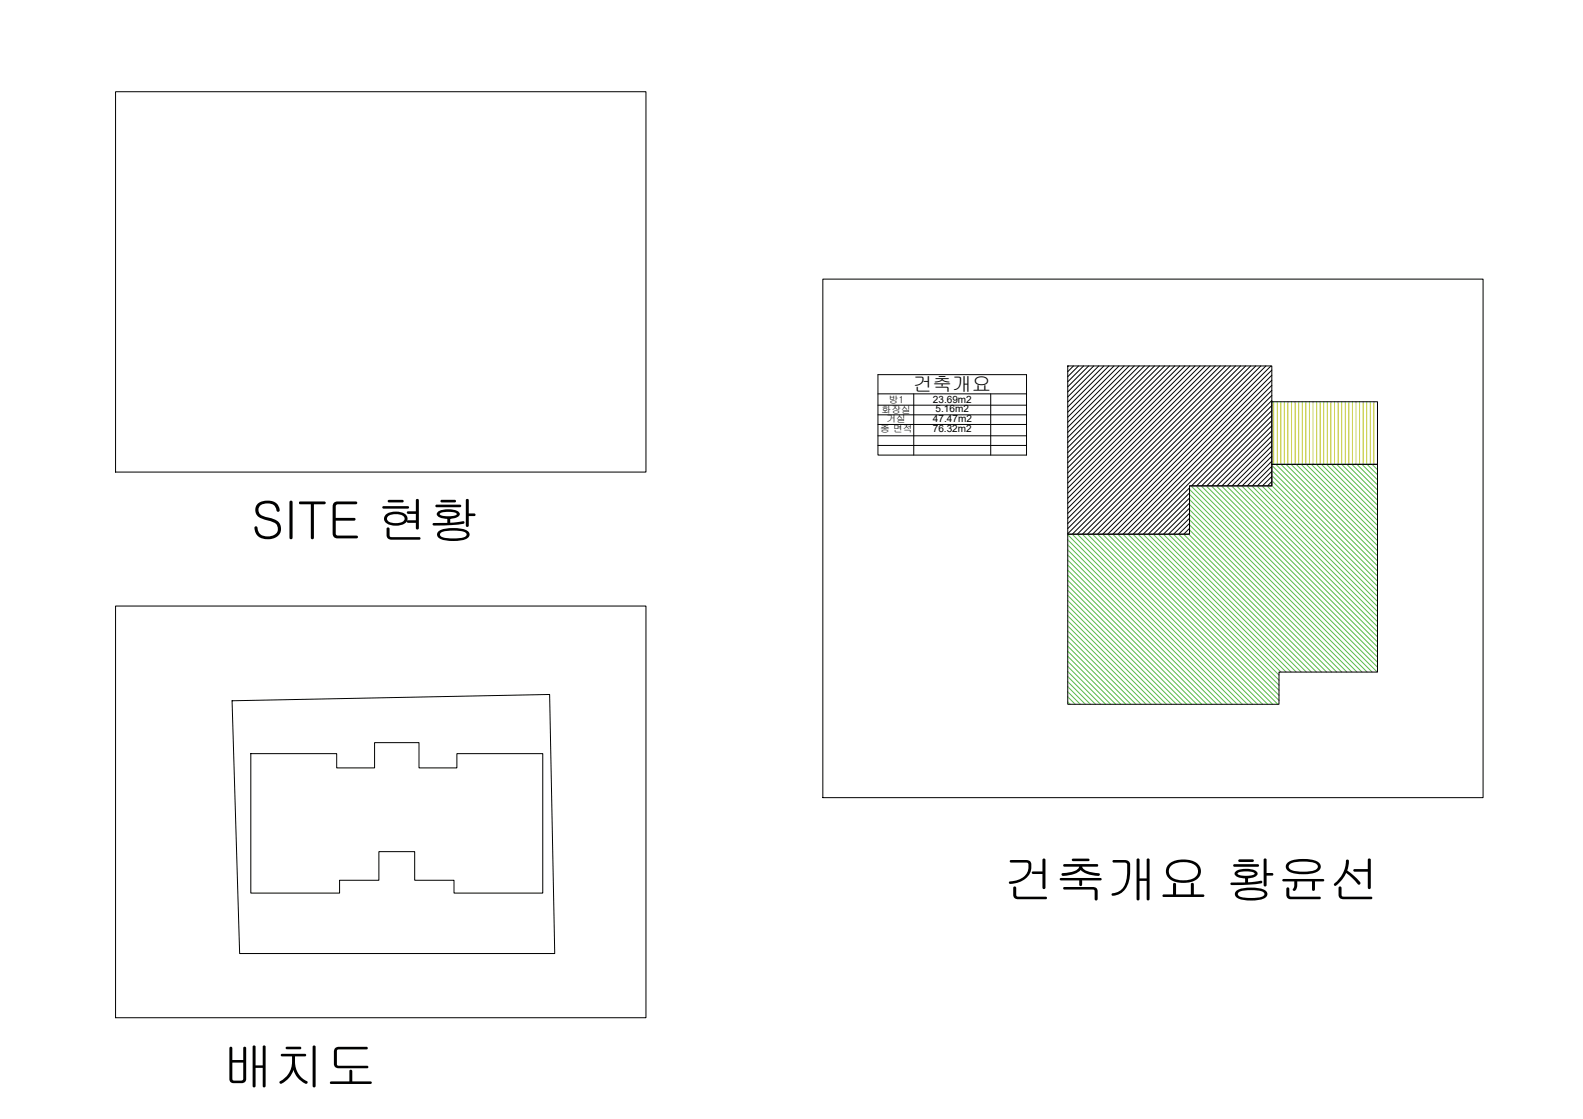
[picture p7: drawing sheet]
<svg xmlns="http://www.w3.org/2000/svg" width="420mm" height="297mm" viewBox="0 0 420 297" stroke-linecap="round" stroke-linejoin="round" font-family="sans-serif">
<!-- layer: 0 -->
<g fill="none" stroke="#000" stroke-width=".27">
<path d="M233 99.4h39.5v21.4h-39.5zM283.4 97.1h54.2v31.9h-21.9v12.8h-32.3zM233 104.5h39.5M233 107.6h39.5M233 110.1h39.5M233 112.7h39.5M233 115.7h39.5M233 118.2h39.5M242.5 104.5v16.3M263 104.5v16.3M337.6 106.6h28v16.7h-28zM283.4 141.8h32.3v-12.8h21.9v-5.7h28v55.1h-26.1v8.6h-56.1z"/>
<path d="M61.6 186l84.3-1.7 1.3 68.8h-83.6zM66.6 200.1h22.8v3.7h10v-6.7h11.8v6.7h10.1v-3.7h22.8v37h-23.6v-3.4h-10.4v-7.6h-9.5v7.6h-10.5v3.4h-23.5z"/>
</g>
<!-- layer: HAT -->
<g fill="none" stroke="#000" stroke-width=".27">
<path d="M30.7 24.3h140.7v101h-140.7zM218.4 74.1h175.2v137.6h-175.2zM283.6 97.1l-.2 .2M284.9 97.1l-1.5 1.6M286.3 97.1l-2.9 2.9M287.6 97.1l-4.2 4.3M288.9 97.1l-5.5 5.6M290.3 97.1l-6.9 6.9M291.6 97.1l-8.2 8.3M293 97.1l-9.6 9.6M294.3 97.1l-10.9 11M295.7 97.1l-12.3 12.3"/>
<path d="M297 97.1l-13.6 13.7M298.4 97.1l-15 15M299.7 97.1l-16.3 16.3M301.1 97.1l-17.7 17.7M302.4 97.1l-19 19M303.7 97.1l-20.3 20.4M305.1 97.1l-21.7 21.7M306.4 97.1l-23 23.1M307.8 97.1l-24.4 24.4M309.1 97.1l-25.7 25.8M310.5 97.1l-27.1 27.1M311.8 97.1l-28.4 28.4"/>
<path d="M313.1 97.1l-29.7 29.8M314.5 97.1l-31.1 31.1M315.8 97.1l-32.4 32.5M317.2 97.1l-33.8 33.8M318.5 97.1l-35.1 35.2M319.9 97.1l-36.5 36.5M321.2 97.1l-37.8 37.8M322.6 97.1l-39.2 39.2M323.9 97.1l-40.5 40.5M325.2 97.1l-41.8 41.9M326.6 97.1l-43.2 43.2M327.9 97.1l-44.5 44.6"/>
<path d="M329.3 97.1l-44.7 44.7M330.6 97.1l-44.7 44.7M332 97.1l-44.7 44.7M333.3 97.1l-44.7 44.7M334.6 97.1l-44.6 44.7M336 97.1l-44.7 44.7M337.3 97.1l-44.6 44.7M337.6 98.2l-43.6 43.6M337.6 99.6l-42.2 42.2M337.6 100.9l-40.9 40.9M337.6 102.3l-39.6 39.5M337.6 103.6l-38.2 38.2"/>
<path d="M337.6 105l-36.9 36.8M337.6 106.3l-35.5 35.5M337.6 107.7l-21.3 21.3M337.6 109l-20 20M337.6 110.3l-18.7 18.7M337.6 111.7l-17.3 17.3M337.6 113l-16 16M337.6 114.4l-14.6 14.6M337.6 115.7l-13.3 13.3M337.6 117.1l-11.9 11.9M337.6 118.4l-10.6 10.6M337.6 119.7l-9.2 9.3"/>
<path d="M315.7 129.5l-12.3 12.3M315.7 130.9l-10.9 10.9M315.7 132.2l-9.6 9.6M315.7 133.5l-8.3 8.3M315.7 134.9l-6.9 6.9M315.7 136.2l-5.6 5.6M315.7 137.6l-4.2 4.2M315.7 138.9l-2.9 2.9M337.6 121.1l-7.9 7.9M337.6 122.4l-6.6 6.6M337.6 123.8l-5.2 5.2M337.6 125.1l-3.9 3.9"/>
<path d="M337.6 126.5l-2.5 2.5M337.6 127.8l-1.2 1.2M315.7 140.3l-1.5 1.5M315.7 141.6l-.2 .2M30.7 160.9h140.7v109.3h-140.7z"/>
</g>
<g fill="none" stroke="#c8c92d" stroke-width=".27">
<path d="M338.1 106.6v16.7M339 106.6v16.7M340 106.6v16.7M340.9 106.6v16.7M341.8 106.6v16.7M342.8 106.6v16.7M343.7 106.6v16.7M344.7 106.6v16.7M345.7 106.6v16.7M346.6 106.6v16.7M347.6 106.6v16.7M348.5 106.6v16.7"/>
<path d="M349.5 106.6v16.7M350.4 106.6v16.7M351.3 106.6v16.7M352.3 106.6v16.7M353.3 106.6v16.7M354.2 106.6v16.7M355.2 106.6v16.7M356.1 106.6v16.7M357.1 106.6v16.7M358 106.6v16.7M359 106.6v16.7M359.9 106.6v16.7"/>
<path d="M360.8 106.6v16.7M361.8 106.6v16.7M362.8 106.6v16.7M363.7 106.6v16.7M364.7 106.6v16.7"/>
</g>
<g fill="none" stroke="#58ba48" stroke-width=".27">
<path d="M315.7 139.3l39.1 39.1M315.7 138l40.4 40.4M315.7 136.6l41.8 41.8M315.7 135.3l43.1 43.1M315.7 133.9l44.5 44.5M315.7 132.6l45.8 45.8M315.7 131.3l47.2 47.1M315.7 129.9l48.5 48.5M316.1 129l49.4 49.4M317.5 129l48.1 48.1M318.8 129l46.8 46.8M320.1 129l45.5 45.4"/>
<path d="M321.5 129l44.1 44.1M322.8 129l42.8 42.7M324.2 129l41.4 41.4M325.5 129l40.1 40M326.9 129l38.7 38.7M328.2 129l37.4 37.4M329.6 129l36 36M330.9 129l34.7 34.7M332.3 129l33.3 33.3M333.6 129l32 32M334.9 129l30.7 30.6M336.3 129l29.3 29.3"/>
<path d="M337.6 128.9l28 28.1M337.6 127.6l28 28M337.6 126.2l28 28.1M337.6 124.9l28 28M337.6 123.5l28 28.1M338.6 123.3l27 26.9M340 123.3l25.6 25.6M341.3 123.3l24.3 24.2M342.7 123.3l22.9 22.9M344 123.3l21.6 21.6M345.4 123.3l20.2 20.2M346.7 123.3l18.9 18.9"/>
<path d="M348 123.3l17.6 17.5M349.4 123.3l16.2 16.2M350.7 123.3l14.9 14.8M352.1 123.3l13.5 13.5M353.4 123.3l12.2 12.2M354.8 123.3l10.8 10.8M356.1 123.3l9.5 9.5M357.5 123.3l8.1 8.1M358.8 123.3l6.8 6.8M360.2 123.3l5.4 5.4M361.5 123.3l4.1 4.1M362.8 123.3l2.8 2.7"/>
<path d="M364.2 123.3l1.4 1.4M365.5 123.3h.1M283.4 159.4l27.5 27.6M283.4 158.1l28.9 28.9M283.4 156.7l30.2 30.3M283.4 155.4l31.6 31.6M283.4 154l32.9 33M283.4 152.7l34.2 34.3M283.4 151.3l35.6 35.7M283.4 150l36.9 37M283.4 148.7l38.3 38.3M283.4 147.3l39.6 39.7"/>
<path d="M283.4 146l41 41M283.4 144.6l42.3 42.4M283.4 143.3l43.6 43.7M283.4 142l45 45M284.6 141.8l45.1 45.2M285.9 141.8l45.2 45.2M287.3 141.8l45.1 45.2M288.6 141.8l45.2 45.2M290 141.8l45.1 45.2M291.3 141.8l45.2 45.2M292.7 141.8l45.1 45.2M294 141.8l45.2 45.2"/>
<path d="M295.3 141.8l44.2 44.1M296.7 141.8l42.8 42.8M298 141.8l41.5 41.4M299.4 141.8l40.1 40.1M300.7 141.8l38.8 38.8M302.1 141.8l37.4 37.4M303.4 141.8l36.6 36.6M304.8 141.8l36.6 36.6M306.1 141.8l36.6 36.6M307.4 141.8l36.6 36.6M308.8 141.8l36.6 36.6M310.1 141.8l36.6 36.6"/>
<path d="M311.5 141.8l36.6 36.6M312.8 141.8l36.6 36.6M314.2 141.8l36.6 36.6M315.5 141.8l36.6 36.6M315.7 140.7l37.7 37.7M283.4 179.6l7.4 7.4M283.4 178.3l8.7 8.7M283.4 176.9l10.1 10.1M283.4 175.5l11.4 11.5M283.4 174.2l12.7 12.8M283.4 172.9l14.1 14.1M283.4 171.5l15.4 15.5"/>
<path d="M283.4 170.2l16.8 16.8M283.4 168.8l18.1 18.2M283.4 167.5l19.5 19.5M283.4 166.1l20.8 20.9M283.4 164.8l22.1 22.2M283.4 163.5l23.5 23.5M283.4 162.1l24.8 24.9M283.4 160.8l26.2 26.2M283.4 186.3l.6 .7M283.4 185l2 2M283.4 183.6l3.3 3.4M283.4 182.3l4.7 4.7"/>
<path d="M283.4 180.9l6 6.1"/>
</g>
<g font-size="13.6">
<text x="66.8" y="142.9">SITE 현황</text>
<text x="266.4" y="238.3">건축개요 황윤선</text>
<text x="59" y="288">배치도</text>
</g>
<text font-size="5.2" x="242.4" y="103.9">건축개요</text>
<g font-size="2.7">
<text x="247.6" y="107">23.69m2</text>
<text x="247.6" y="112">47.47m2</text>
<text x="248.3" y="109.5">5.16m2</text>
<text x="247.6" y="114.6">76.32m2</text>
</g>
<g font-size="2.6">
<text x="235.9" y="107">방1</text>
<text x="234" y="109.6">화장실</text>
<text x="235.3" y="112.1">거실</text>
<text x="233.6" y="114.7">총 면적</text>
</g>
</svg>
